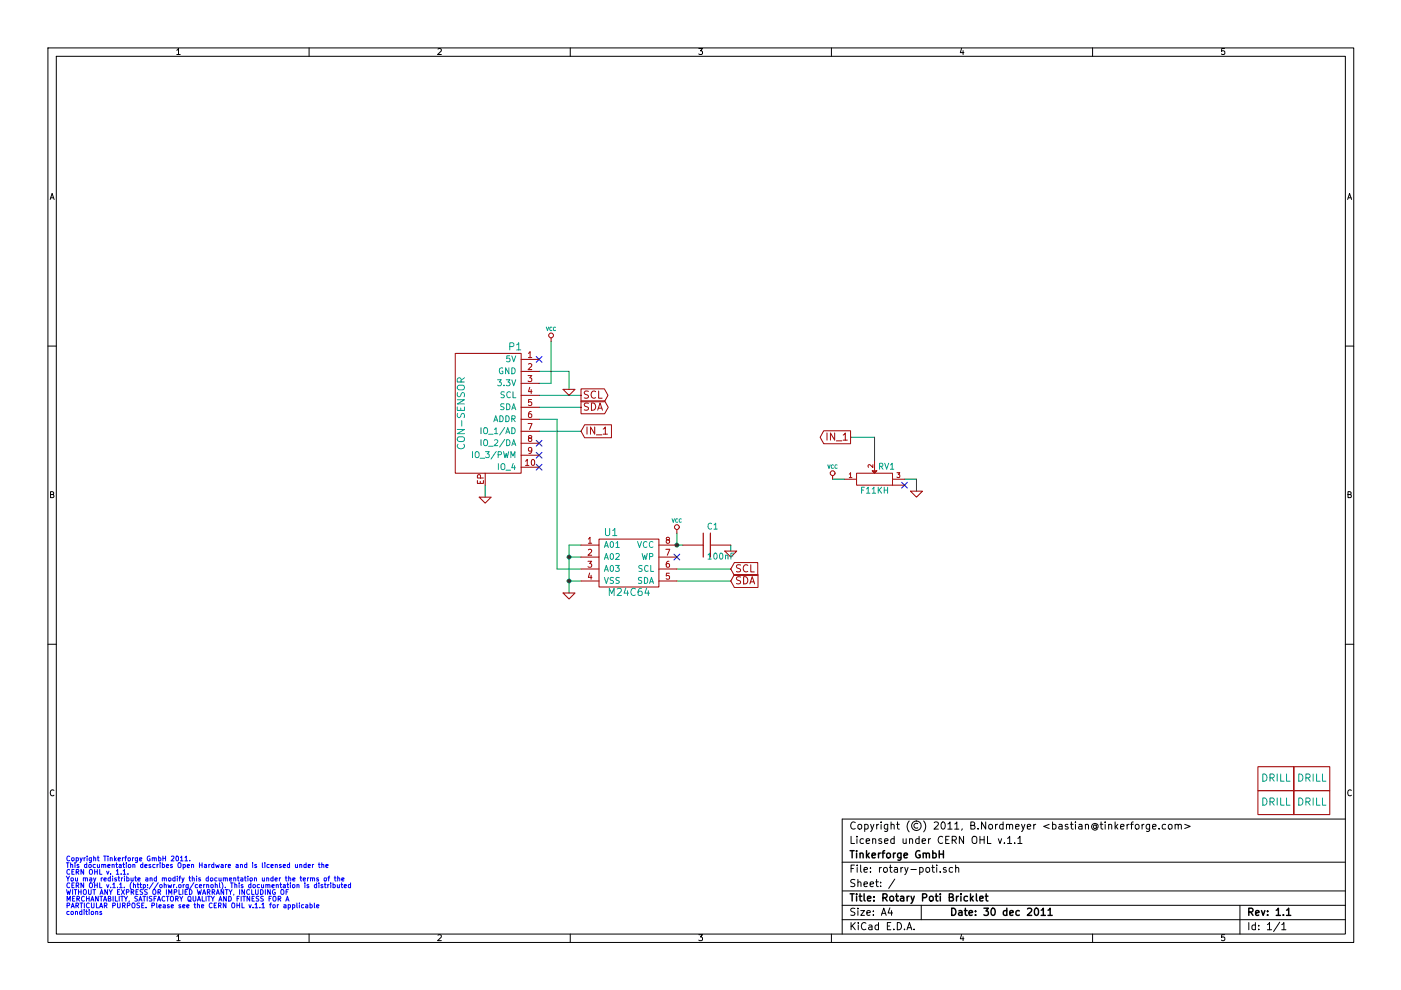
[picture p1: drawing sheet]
EESchema Schematic File Version 2  date Fr 30 Dez 2011 10:17:46 CET
LIBS:power
LIBS:device
LIBS:transistors
LIBS:conn
LIBS:linear
LIBS:regul
LIBS:74xx
LIBS:cmos4000
LIBS:adc-dac
LIBS:memory
LIBS:xilinx
LIBS:special
LIBS:microcontrollers
LIBS:dsp
LIBS:microchip
LIBS:analog_switches
LIBS:motorola
LIBS:texas
LIBS:intel
LIBS:audio
LIBS:interface
LIBS:digital-audio
LIBS:philips
LIBS:display
LIBS:cypress
LIBS:siliconi
LIBS:opto
LIBS:atmel
LIBS:contrib
LIBS:valves
LIBS:tinkerforge
EELAYER 25  0
EELAYER END
$Descr A4 11700 8267
encoding utf-8
Sheet 1 1
Title "Rotary Poti Bricklet"
Date "30 dec 2011"
Rev "1.1"
Comp "Tinkerforge GmbH"
Comment1 "Licensed under CERN OHL v.1.1"
Comment2 "Copyright (©) 2011, B.Nordmeyer <bastian@tinkerforge.com>"
Comment3 ""
Comment4 ""
$EndDescr
Text Notes 550  7200 0    40   ~ 0
Copyright Tinkerforge GmbH 2011.\nThis documentation describes Open Hardware and is licensed under the\nCERN OHL v. 1.1.\nYou may redistribute and modify this documentation under the terms of the\nCERN OHL v.1.1. (http://ohwr.org/cernohl). This documentation is distributed\nWITHOUT ANY EXPRESS OR IMPLIED WARRANTY, INCLUDING OF\nMERCHANTABILITY, SATISFACTORY QUALITY AND FITNESS FOR A\nPARTICULAR PURPOSE. Please see the CERN OHL v.1.1 for applicable\nconditions\n
NoConn ~ 4500 3000
Wire Wire Line
	4750 3250 4750 3100
Wire Wire Line
	4750 3100 4500 3100
Connection ~ 5650 4550
Wire Wire Line
	5650 4450 5650 4550
Wire Wire Line
	6100 4600 6100 4550
Wire Wire Line
	6950 4000 7050 4000
Wire Wire Line
	4500 3600 4850 3600
Wire Wire Line
	5650 4850 6100 4850
Wire Wire Line
	4500 3300 4850 3300
Connection ~ 4750 4650
Wire Wire Line
	4850 4550 4750 4550
Wire Wire Line
	4750 4550 4750 4950
Wire Wire Line
	4750 4850 4850 4850
Wire Wire Line
	4050 4150 4050 4050
Wire Wire Line
	4500 3500 4650 3500
Wire Wire Line
	4650 3500 4650 4750
Wire Wire Line
	4650 4750 4850 4750
Wire Wire Line
	4750 4650 4850 4650
Connection ~ 4750 4850
Wire Wire Line
	4500 3400 4850 3400
Wire Wire Line
	5650 4750 6100 4750
Wire Wire Line
	7100 3650 7300 3650
Wire Wire Line
	7300 3650 7300 3850
Wire Wire Line
	7550 4000 7650 4000
Wire Wire Line
	7650 4000 7650 4100
Wire Wire Line
	5650 4550 5700 4550
Wire Wire Line
	4500 3200 4600 3200
Wire Wire Line
	4600 3200 4600 2850
NoConn ~ 5650 4650
$Comp
L GND #PWR6
U 1 1
P 6100 4600
F 0 "#PWR6" H 6100 4600 30  0001 C CNN
F 1 "GND" H 6100 4530 30  0001 C CNN
	1    6100 4600
	1    0    0    -1  
$EndComp
$Comp
L C C1
U 1 1
P 5900 4550
F 0 "C1" V 5750 4550 50  0000 L CNN
F 1 "100nF" V 6000 4550 50  0000 L CNN
F 2 "0603" H 5900 4550 60  0001 C CNN
	1    5900 4550
	0    1    1    0   
$EndComp
$Comp
L DRILL U2
U 1 1
P 10650 6500
F 0 "U2" H 10700 6550 60  0001 C CNN
F 1 "DRILL" H 10650 6500 60  0000 C CNN
F 2 "Drill" H 10650 6500 60  0001 C CNN
	1    10650 6500
	1    0    0    -1  
$EndComp
$Comp
L DRILL U3
U 1 1
P 10650 6700
F 0 "U3" H 10700 6750 60  0001 C CNN
F 1 "DRILL" H 10650 6700 60  0000 C CNN
F 2 "Drill" H 10650 6700 60  0001 C CNN
	1    10650 6700
	1    0    0    -1  
$EndComp
$Comp
L DRILL U5
U 1 1
P 10950 6700
F 0 "U5" H 11000 6750 60  0001 C CNN
F 1 "DRILL" H 10950 6700 60  0000 C CNN
F 2 "Drill" H 10950 6700 60  0001 C CNN
	1    10950 6700
	1    0    0    -1  
$EndComp
$Comp
L DRILL U4
U 1 1
P 10950 6500
F 0 "U4" H 11000 6550 60  0001 C CNN
F 1 "DRILL" H 10950 6500 60  0000 C CNN
F 2 "Drill" H 10950 6500 60  0001 C CNN
	1    10950 6500
	1    0    0    -1  
$EndComp
NoConn ~ 4500 3900
NoConn ~ 4500 3800
NoConn ~ 4500 3700
NoConn ~ 7550 4050
$Comp
L RK11K113 RV1
U 1 1
P 7300 4000
F 0 "RV1" H 7400 4100 50  0000 C CNN
F 1 "F11KH" H 7300 3900 50  0000 C CNN
F 2 "F11KH" H 7300 4000 60  0001 C CNN
	1    7300 4000
	1    0    0    -1  
$EndComp
$Comp
L GND #PWR8
U 1 1
P 7650 4100
F 0 "#PWR8" H 7650 4100 30  0001 C CNN
F 1 "GND" H 7650 4030 30  0001 C CNN
	1    7650 4100
	1    0    0    -1  
$EndComp
Text GLabel 7100 3650 0    60   Output ~ 0
IN_1
$Comp
L VCC #PWR7
U 1 1
P 6950 4000
F 0 "#PWR7" H 6950 4100 30  0001 C CNN
F 1 "VCC" H 6950 4100 30  0000 C CNN
	1    6950 4000
	1    0    0    -1  
$EndComp
Text GLabel 4850 3600 2    60   Input ~ 0
IN_1
Text GLabel 6100 4850 2    60   Input ~ 0
SDA
Text GLabel 6100 4750 2    60   Input ~ 0
SCL
Text GLabel 4850 3400 2    60   Output ~ 0
SDA
Text GLabel 4850 3300 2    60   Output ~ 0
SCL
$Comp
L VCC #PWR5
U 1 1
P 5650 4450
F 0 "#PWR5" H 5650 4550 30  0001 C CNN
F 1 "VCC" H 5650 4550 30  0000 C CNN
	1    5650 4450
	1    0    0    -1  
$EndComp
$Comp
L GND #PWR4
U 1 1
P 4750 4950
F 0 "#PWR4" H 4750 4950 30  0001 C CNN
F 1 "GND" H 4750 4880 30  0001 C CNN
	1    4750 4950
	1    0    0    -1  
$EndComp
$Comp
L CAT24C U1
U 1 1
P 5250 4950
F 0 "U1" H 5100 5450 60  0000 C CNN
F 1 "M24C64" H 5250 4950 60  0000 C CNN
F 2 "TSSOP8" H 5250 4950 60  0001 C CNN
	1    5250 4950
	1    0    0    -1  
$EndComp
$Comp
L VCC #PWR2
U 1 1
P 4600 2850
F 0 "#PWR2" H 4600 2950 30  0001 C CNN
F 1 "VCC" H 4600 2950 30  0000 C CNN
	1    4600 2850
	1    0    0    -1  
$EndComp
$Comp
L GND #PWR3
U 1 1
P 4750 3250
F 0 "#PWR3" H 4750 3250 30  0001 C CNN
F 1 "GND" H 4750 3180 30  0001 C CNN
	1    4750 3250
	1    0    0    -1  
$EndComp
$Comp
L GND #PWR1
U 1 1
P 4050 4150
F 0 "#PWR1" H 4050 4150 30  0001 C CNN
F 1 "GND" H 4050 4080 30  0001 C CNN
	1    4050 4150
	1    0    0    -1  
$EndComp
$Comp
L CON-SENSOR P1
U 1 1
P 4050 3450
F 0 "P1" H 3800 4000 60  0000 C CNN
F 1 "CON-SENSOR" V 4250 3450 60  0000 C CNN
F 2 "CON-SENSOR" H 4050 3450 60  0001 C CNN
	1    4050 3450
	-1   0    0    -1  
$EndComp
$EndSCHEMATC
